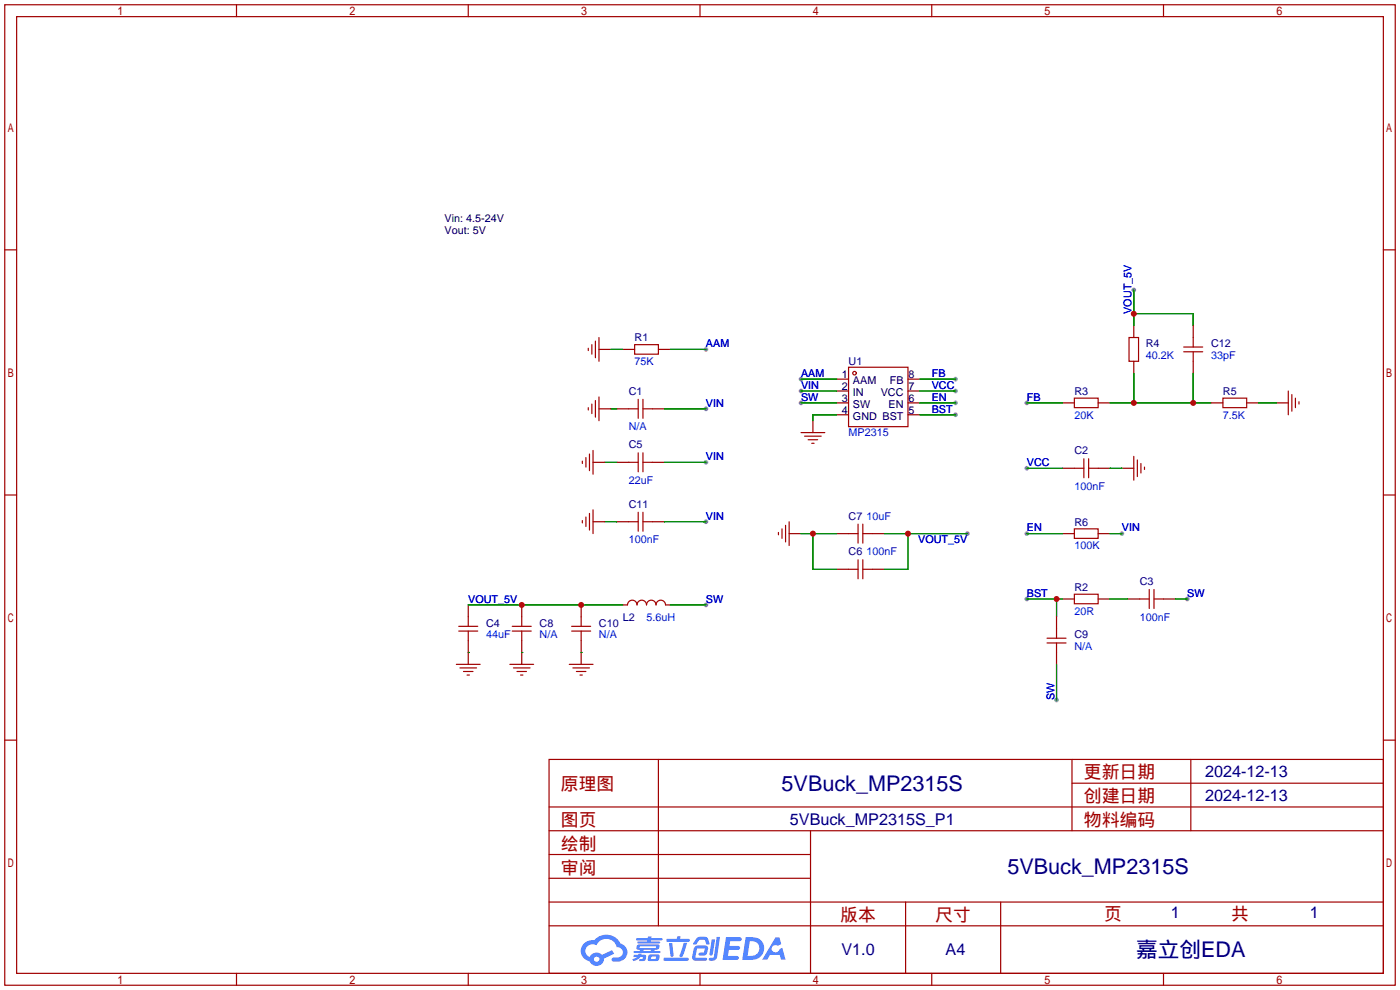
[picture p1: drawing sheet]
<svg xmlns="http://www.w3.org/2000/svg" width="299mm" height="212mm" viewBox="0 0 299 212" stroke-linecap="round" stroke-linejoin="round" font-family="sans-serif">
<g fill="#999">
<circle cx="219.5" cy="128" r=".51"/>
<circle cx="242.3" cy="62" r=".51"/>
<circle cx="150.9" cy="87.4" r=".51"/>
<circle cx="171.2" cy="83.6" r=".51"/>
<circle cx="150.9" cy="98.8" r=".51"/>
<circle cx="204.2" cy="81" r=".51"/>
<circle cx="219.5" cy="86.1" r=".51"/>
<circle cx="204.2" cy="83.6" r=".51"/>
<circle cx="219.5" cy="100.1" r=".51"/>
<circle cx="204.2" cy="88.6" r=".51"/>
<circle cx="253.7" cy="128" r=".51"/>
<circle cx="171.2" cy="86.1" r=".51"/>
<circle cx="150.9" cy="129.3" r=".51"/>
<circle cx="171.2" cy="81" r=".51"/>
<circle cx="150.9" cy="74.7" r=".51"/>
<circle cx="204.2" cy="86.1" r=".51"/>
<circle cx="239.8" cy="114" r=".51"/>
<circle cx="219.5" cy="114" r=".51"/>
<circle cx="206.8" cy="114" r=".51"/>
<circle cx="225.8" cy="149.6" r=".51"/>
<circle cx="150.9" cy="111.5" r=".51"/>
</g>
<g fill="none" stroke="#a10000" stroke-width=".25">
<path d="M1 1h297.2v209.6h-297.2zM3.6 3.6h292.1v204.4h-292.1zM50.5 1v2.6M100.1 1v2.6M149.6 1v2.6M199.1 1v2.6M248.7 1v2.6M1 53.4h2.6M295.7 53.4h2.5M1 105.8h2.6M295.7 105.8h2.5M1 158.2h2.6"/>
<path d="M295.7 158.2h2.5M117.3 162.3h178.4v45.7h-178.4zM117.3 177.5h178.4M117.3 172.5h178.4M140.7 162.3v35.6M173.2 177.5v30.5M229.1 162.3v15.2M229.1 167.4h66.6M254.5 162.3v15.2M117.3 182.6h55.9M117.3 197.9h178.4M117.3 192.8h178.4"/>
<path d="M117.3 187.7h55.9M193.5 192.8v15.2M213.9 192.8v15.2M50.5 208v2.6M100.1 208v2.6M149.6 208v2.6M199.1 208v2.6M248.7 208v2.6"/>
</g>
<g fill="#5487ff">
<path d="M155.2 200.3h2.6a.48 .48 0 0 1 .7 .4 .48 .48 0 0 1-.6 .4h-1.8l-.2 1.1h1.9a.43 .43 0 0 1 .4 .4 .43 .43 0 0 1-.5 .4h-1.9l-.2 1.3h1.7a.45 .45 0 0 1 .5 .2 .45 .45 0 0 1-.1 .6h-3.3z"/>
<path d="M165.7 200.3h.9l.4 1.5-.8 .3a.84 .84 0 0 0-1.2 .3 .84 .84 0 0 0 .4 1.1 .84 .84 0 0 0 1.1-.4l.1-.2 .6-.3 .7 2.5h-1l-.2-1h-2.1l-.6 1h-1.1z"/>
<path d="M152.1 200.8h.7l-.5 3.1a.36 .36 0 0 1-.3 .3 .36 .36 0 0 1-.4-.3z"/>
<path d="M153.2 200.2h.7l-.6 4.3a1.13 1.13 0 0 1-1.8 .6l.2-.4h.7l.2-.2z"/>
<path d="M148.9 200.6l.6-.4h1a.77 .77 0 0 1 .9 .5l.3 1-.2 .2h-.5l-.3-.9-.2-.2-1 .1-.7 1-.6-.1-.1-.2z"/>
<path d="M148.4 202.4l.6-.3h1.7a.81 .81 0 0 1 .7 .5 .81 .81 0 0 1-.2 .8 .81 .81 0 0 1-.9 .8h-.7a.32 .32 0 0 1-.3-.3 .32 .32 0 0 1 .4-.3h.7l.2-.9-1.6 .1-.4 1.8 2.2 .1a.32 .32 0 0 1 .3 .4 .32 .32 0 0 1-.4 .2h-2.2l-.5-.3-.1-.5z"/>
<path d="M141.9 204.7h5a.33 .33 0 0 1 .3 .3 .33 .33 0 0 1-.3 .3h-4.9l-.2-.1z"/>
<path d="M146.1 201.5h.8l-.7 2a.98 .98 0 0 1-.7 1.1l-.3-.3z"/>
<path d="M143 201.6h.7l.3 2.5a.34 .34 0 0 1-.3 .4 .34 .34 0 0 1-.4-.3z"/>
<path d="M142.5 200.7h2.1l.3-.6h.6l-.1 .6h1.7a.32 .32 0 0 1 .4 .3 .32 .32 0 0 1-.4 .3h-4.5l-.2-.2z"/>
<path d="M135.5 204.1h.9l.1-.3h.6v.3h.8a.82 .82 0 0 1-.5 1.3h-.8v-.4l.7-.1 .1-.3a.68 .68 0 0 0-1 .4l-1.1 .4-.1-.4 .9-.5h-.7z"/>
<path d="M136 200.5h2.4l.1-.3h.7v.3h2.2l.2 .3-.2 .2h-2.3v.2h1.8l.2 .3-.2 .1h-4.5l-.1-.4h2l.1-.2h-2.3l-.1-.2z"/>
<path d="M159.4 200.3l-.8 4.9h1.7a2.5 2.5 0 0 0 3-2.5 2.5 2.5 0 0 0-3.1-2.4zM160.3 201.1a1.61 1.61 0 0 1 2 1.5 1.61 1.61 0 0 1-1.8 1.7h-.7z"/>
<path d="M136.2 202a.55 .55 0 0 0-.2 .8 .55 .55 0 0 0 .7 .2l.1 .3h-1.3v.3l5.4 .1 .3-.2-.2-.2h-1.2l.2-.3a.7 .7 0 0 0 .8-.3 .7 .7 0 0 0 0-.8l-4.2-.1zM136.8 202.3l3.3-.1 .1 .1-.2 .3h-3.2zM137.5 203h1.7l-.2 .3h-1.4z"/>
<path d="M138.6 204.2a1.05 1.05 0 0 0 0 1.2 2.91 2.91 0 0 0 2.2-.2 .98 .98 0 0 0 0-1.2h-1.6zM139.2 204.5l.9-.1 .1 .4-.2 .2-.8-.1z"/>
<path d="M124.9 201.6a2.23 2.23 0 0 0-.7 2.3 2.23 2.23 0 0 0 1.8 1.6 1.58 1.58 0 0 0 1.8 .9 1.58 1.58 0 0 0 1.3-1.5l2.2-1.1-.5-.7-2.1 1a1.65 1.65 0 0 0-2.7 .4 1.45 1.45 0 0 1-.8-1.9 1.45 1.45 0 0 1 2-.7l.3 .1a2.3 2.3 0 0 1 2.3-1.3 2.3 2.3 0 0 1 2 1.7 1.12 1.12 0 0 1 1.3 1 1.12 1.12 0 0 1-1.1 1.2h-.7a.45 .45 0 0 0-.6 .4 .45 .45 0 0 0 .5 .5 2.21 2.21 0 0 0 2.2-.5 2.21 2.21 0 0 0 .5-2.3 2.13 2.13 0 0 0-1.3-1.1 3.3 3.3 0 0 0-5.6-.7l-1.1 .1zM127 205a.57 .57 0 0 1 1.1 0 .57 .57 0 0 1-1.1 0z"/>
</g>
<g fill="none" stroke="#a10000" stroke-width=".25">
<path d="M125.7 74.4v.5M126.5 73.7v2M127.3 72.9v3.6M128 72.1v5.1M135.6 73.7h5.1v2h-5.1zM181.4 78.5h12.7v12.7h-12.7zM241.3 72.1h2v5.1h-2zM253 74.2h4M253 75.2h4M255 72.1v2.1M255 75.2v2M124.5 98.6v.5"/>
<path d="M125.2 97.8v2M125.7 87.1v.5M126 97v3.6M126.5 86.4v2M126.7 96.3v5M127.3 85.6v3.6M128 84.8v5.1M134.4 87.4h2M134.4 98.8h2M136.4 85.3v4.1M136.4 96.8v4M137.4 87.4h2"/>
<path d="M137.4 85.3v4.1M137.4 96.8v4M137.4 98.8h2M171.2 92.5h5.1M172 93.2h3.5M172.7 94h2.1M173.5 94.7h.5M229.6 85.1h5.1v2h-5.1zM231.6 98v4.1M232.7 98v4.1M242.3 97.5v5.1M243.1 98.3v3.6"/>
<path d="M243.8 99.1v2M244.6 99.8v.5M261.4 85.1h5v2h-5zM275.3 83.6v5M276.1 84.3v3.6M276.9 85.1v2M277.6 85.9v.5M124.5 111.3v.5M125.2 110.5v2M126 109.7v3.6M126.7 109v5M134.4 111.5h2"/>
<path d="M136.4 109.5v4M137.4 109.5v4M137.4 111.5h2M166.4 113.8v.5M167.1 113v2.1M167.9 112.3v3.5M168.7 111.5v5.1M181.4 114h2M183.4 112v4.1M183.4 119.6v4.1M184.4 112v4.1M184.4 119.6v4.1"/>
<path d="M184.4 114h2M229.6 113h5.1v2.1h-5.1zM229.6 100.1h2M232.7 100.1h2M98 133.9h4.1M98 134.9h4.1M100.1 131.8v2.1M100.1 134.9v2M109.5 133.9h4M109.5 134.9h4M111.5 131.8v2.1M111.5 134.9v2"/>
<path d="M122.2 133.9h4M122.2 134.9h4M124.2 131.8v2.1M124.2 134.9v2M134.1 129.3a1.02 1.02 0 0 1 1-1 1.02 1.02 0 0 1 1 1 1.02 1.02 0 0 1 1.1-1 1.02 1.02 0 0 1 1 1 1.02 1.02 0 0 1 1-1 1.02 1.02 0 0 1 1 1 1.02 1.02 0 0 1 1-1 1.02 1.02 0 0 1 1 1M181.4 121.7h2M184.4 121.7h2M223.8 136.4h4M223.8 137.4h4M225.8 134.4v2M225.8 137.4v2M229.6 127h5.1v2h-5.1z"/>
<path d="M243.6 128h2M245.6 126v4M246.6 128h2.1M246.6 126v4M97.5 142h5.1M98.3 142.7h3.6M99.1 143.5h2M99.8 144.3h.5M109 142h5M109.7 142.7h3.6M110.5 143.5h2M111.3 144.3h.5"/>
<path d="M121.7 142h5M122.4 142.7h3.6M123.2 143.5h2M124 144.3h.5"/>
<circle cx="182.6" cy="79.8" r=".38"/>
</g>
<g fill="none" stroke="#870000" stroke-width=".25">
<path d="M128 74.7h2.6M133.1 74.7h2.5M140.7 74.7h2.6M242.3 69.6v2.5M242.3 77.2v2.6M255 69.6v2.5M255 77.2v2.6M126.7 98.8h2.6M128 87.4h2.6M131.8 87.4h2.6M131.8 98.8h2.6M139.4 87.4h2.6"/>
<path d="M139.4 98.8h2.6M173.7 89.9v2.6M178.8 81h2.6M178.8 83.6h2.6M178.8 86.1h2.6M178.8 88.6h2.6M194.1 81h2.5M194.1 83.6h2.5M194.1 86.1h2.5M194.1 88.6h2.5M227.1 86.1h2.5M234.7 86.1h2.5"/>
<path d="M258.8 86.1h2.6M266.4 86.1h2.6M272.8 86.1h2.5M126.7 111.5h2.6M131.8 111.5h2.6M139.4 111.5h2.6M168.7 114h2.5M178.8 114h2.6M186.4 114h2.6M227.1 100.1h2.5M227.1 114h2.5M234.7 100.1h2.5"/>
<path d="M234.7 114h2.5M239.8 100.1h2.5M100.1 129.3v2.5M100.1 136.9v5.1M111.5 129.3v2.5M111.5 136.9v5.1M124.2 129.3v2.5M124.2 136.9v5.1M133.1 129.3h1M142.2 129.3h1.1M178.8 121.7h2.6M186.4 121.7h2.6"/>
<path d="M225.8 131.8v2.6M225.8 139.4v2.6M227.1 128h2.5M234.7 128h2.5M241 128h2.6M248.7 128h2.5"/>
</g>
<g fill="none" stroke="#008700" stroke-width=".25">
<path d="M130.6 74.7h2.5M143.3 74.7h7.6M242.3 62v7.6M242.3 79.8v6.3M242.3 67.1h12.7v2.5M255 79.8v6.3M129.3 98.8h2.5M130.6 87.4h1.2M142 87.4h8.9M142 98.8h8.9M171.2 86.1h7.6M171.2 83.6h7.6"/>
<path d="M171.2 81h7.6M178.8 88.6h-5.1v1.3M196.6 88.6h7.6M196.6 86.1h7.6M196.6 83.6h7.6M196.6 81h7.6M219.5 86.1h7.6M237.2 86.1h21.6M269 86.1h3.8M129.3 111.5h2.5M142 111.5h8.9M171.2 114h7.6"/>
<path d="M173.7 114v7.7h5.1M189 114h17.8M194.1 114v7.7h-5.1M219.5 100.1h7.6M219.5 114h7.6M237.2 100.1h2.6M237.2 114h2.6M100.1 139.4h.1M100.1 129.3h33M111.5 139.4h.1M124.2 139.4h.1M143.3 129.3h7.6"/>
<path d="M219.5 128h7.6M225.8 128v3.8M237.2 128h3.8M251.2 128h2.5M225.8 142v7.6"/>
</g>
<g fill="#c00">
<circle cx="225.8" cy="128" r=".63"/>
<circle cx="111.5" cy="129.3" r=".63"/>
<circle cx="124.2" cy="129.3" r=".63"/>
<circle cx="242.3" cy="86.1" r=".63"/>
<circle cx="255" cy="86.1" r=".63"/>
<circle cx="242.3" cy="67.1" r=".63"/>
<circle cx="173.7" cy="114" r=".63"/>
<circle cx="194.1" cy="114" r=".63"/>
</g>
<g font-size="4.6" fill="#000080">
<text x="167.1" y="169">5VBuck_MP2315S</text>
<text x="215.3" y="186.8">5VBuck_MP2315S</text>
<text x="242.8" y="204.6">嘉立创EDA</text>
</g>
<g font-size="3.8" fill="#a00000">
<text x="231.6" y="166.4">更新日期</text>
<text x="119.9" y="168.9">原理图</text>
<text x="231.6" y="171.5">创建日期</text>
<text x="119.9" y="176.5">图页</text>
<text x="231.6" y="176.5">物料编码</text>
<text x="119.9" y="181.6">绘制</text>
<text x="119.9" y="186.7">审阅</text>
<text x="179.6" y="196.9">版本</text>
<text x="199.9" y="196.9">尺寸</text>
<text x="236" y="196.6">页</text>
<text x="263.1" y="196.6">共</text>
</g>
<g font-size="3.5" fill="#000080">
<text x="257.6" y="166.1">2024-12-13</text>
<text x="257.6" y="171.1">2024-12-13</text>
<text x="168.8" y="176.2">5VBuck_MP2315S_P1</text>
<text x="250.2" y="196.3">1</text>
<text x="280" y="196.3">1</text>
<text x="179.8" y="204.2">V1.0</text>
<text x="202.1" y="204.2">A4</text>
</g>
<g font-size="2.3">
<text x="95" y="47.5">Vin: 4.5-24V</text>
<text x="95" y="50.1">Vout: 5V</text>
<text x="179.9" y="80.8">1</text>
<text x="179.9" y="83.3">2</text>
<text x="182.3" y="82.1">AAM</text>
<text x="190.2" y="82.1">FB</text>
<text x="194.2" y="83.3">7</text>
<text x="194.2" y="80.8">8</text>
<text x="179.9" y="85.9">3</text>
<text x="179.9" y="88.4">4</text>
<text x="182.3" y="84.6">IN</text>
<text x="182.3" y="87.1">SW</text>
<text x="182.3" y="89.7">GND BST</text>
<text x="188.2" y="84.6">VCC</text>
<text x="189.9" y="87.1">EN</text>
<text x="194.2" y="88.4">5</text>
<text x="194.2" y="85.9">6</text>
</g>
<g font-size="2.3" fill="#00f">
<text x="241.9" y="67.1" transform="rotate(-90 241.9 67.1)">VOUT_5V</text>
<text x="150.9" y="74.2">AAM</text>
<text x="244.9" y="76.8">40.2K</text>
<text x="258.8" y="76.8">33pF</text>
<text x="135.6" y="78">75K</text>
<text x="171.2" y="83.1">VIN</text>
<text x="171.2" y="80.6">AAM</text>
<text x="199.1" y="80.6">FB</text>
<text x="199.1" y="83.1">VCC</text>
<text x="150.9" y="86.9">VIN</text>
<text x="171.2" y="85.6">SW</text>
<text x="199.1" y="88.2">BST</text>
<text x="199.1" y="85.6">EN</text>
<text x="219.5" y="85.6">FB</text>
<text x="229.6" y="89.5">20K</text>
<text x="261.4" y="89.5">7.5K</text>
<text x="134.4" y="92">N/A</text>
<text x="181.4" y="93.3">MP2315</text>
<text x="150.9" y="98.3">VIN</text>
<text x="219.5" y="99.6">VCC</text>
<text x="134.4" y="103.4">22uF</text>
<text x="229.6" y="104.7">100nF</text>
<text x="150.9" y="111">VIN</text>
<text x="185.2" y="111">10uF</text>
<text x="219.5" y="113.6">EN</text>
<text x="239.8" y="113.6">VIN</text>
<text x="134.4" y="116.1">100nF</text>
<text x="185.2" y="118.7">100nF</text>
<text x="196.2" y="116.1">VOUT_5V</text>
<text x="229.6" y="117.4">100K</text>
<text x="100.1" y="128.8">VOUT_5V</text>
<text x="150.9" y="128.8">SW</text>
<text x="219.5" y="127.6">BST</text>
<text x="229.6" y="131.4">20R</text>
<text x="253.7" y="127.6">SW</text>
<text x="103.9" y="136.4">44uF</text>
<text x="115.3" y="136.4">N/A</text>
<text x="128" y="136.4">N/A</text>
<text x="138.2" y="132.6">5.6uH</text>
<text x="243.6" y="132.6">100nF</text>
<text x="229.6" y="139">N/A</text>
<text x="225.3" y="149.6" transform="rotate(-90 225.3 149.6)">SW</text>
</g>
<g font-size="2.3" fill="#000080">
<text x="135.6" y="72.9">R1</text>
<text x="244.9" y="74.2">R4</text>
<text x="258.8" y="74.2">C12</text>
<text x="181.4" y="78">U1</text>
<text x="134.4" y="84.4">C1</text>
<text x="229.6" y="84.4">R3</text>
<text x="261.4" y="84.4">R5</text>
<text x="134.4" y="95.8">C5</text>
<text x="229.6" y="97.1">C2</text>
<text x="134.4" y="108.5">C11</text>
<text x="181.4" y="111">C7</text>
<text x="229.6" y="112.3">R6</text>
<text x="181.4" y="118.7">C6</text>
<text x="243.6" y="125">C3</text>
<text x="229.6" y="126.3">R2</text>
<text x="103.9" y="133.9">C4</text>
<text x="115.3" y="133.9">C8</text>
<text x="128" y="133.9">C10</text>
<text x="133.1" y="132.6">L2</text>
<text x="229.6" y="136.4">C9</text>
</g>
</svg>
